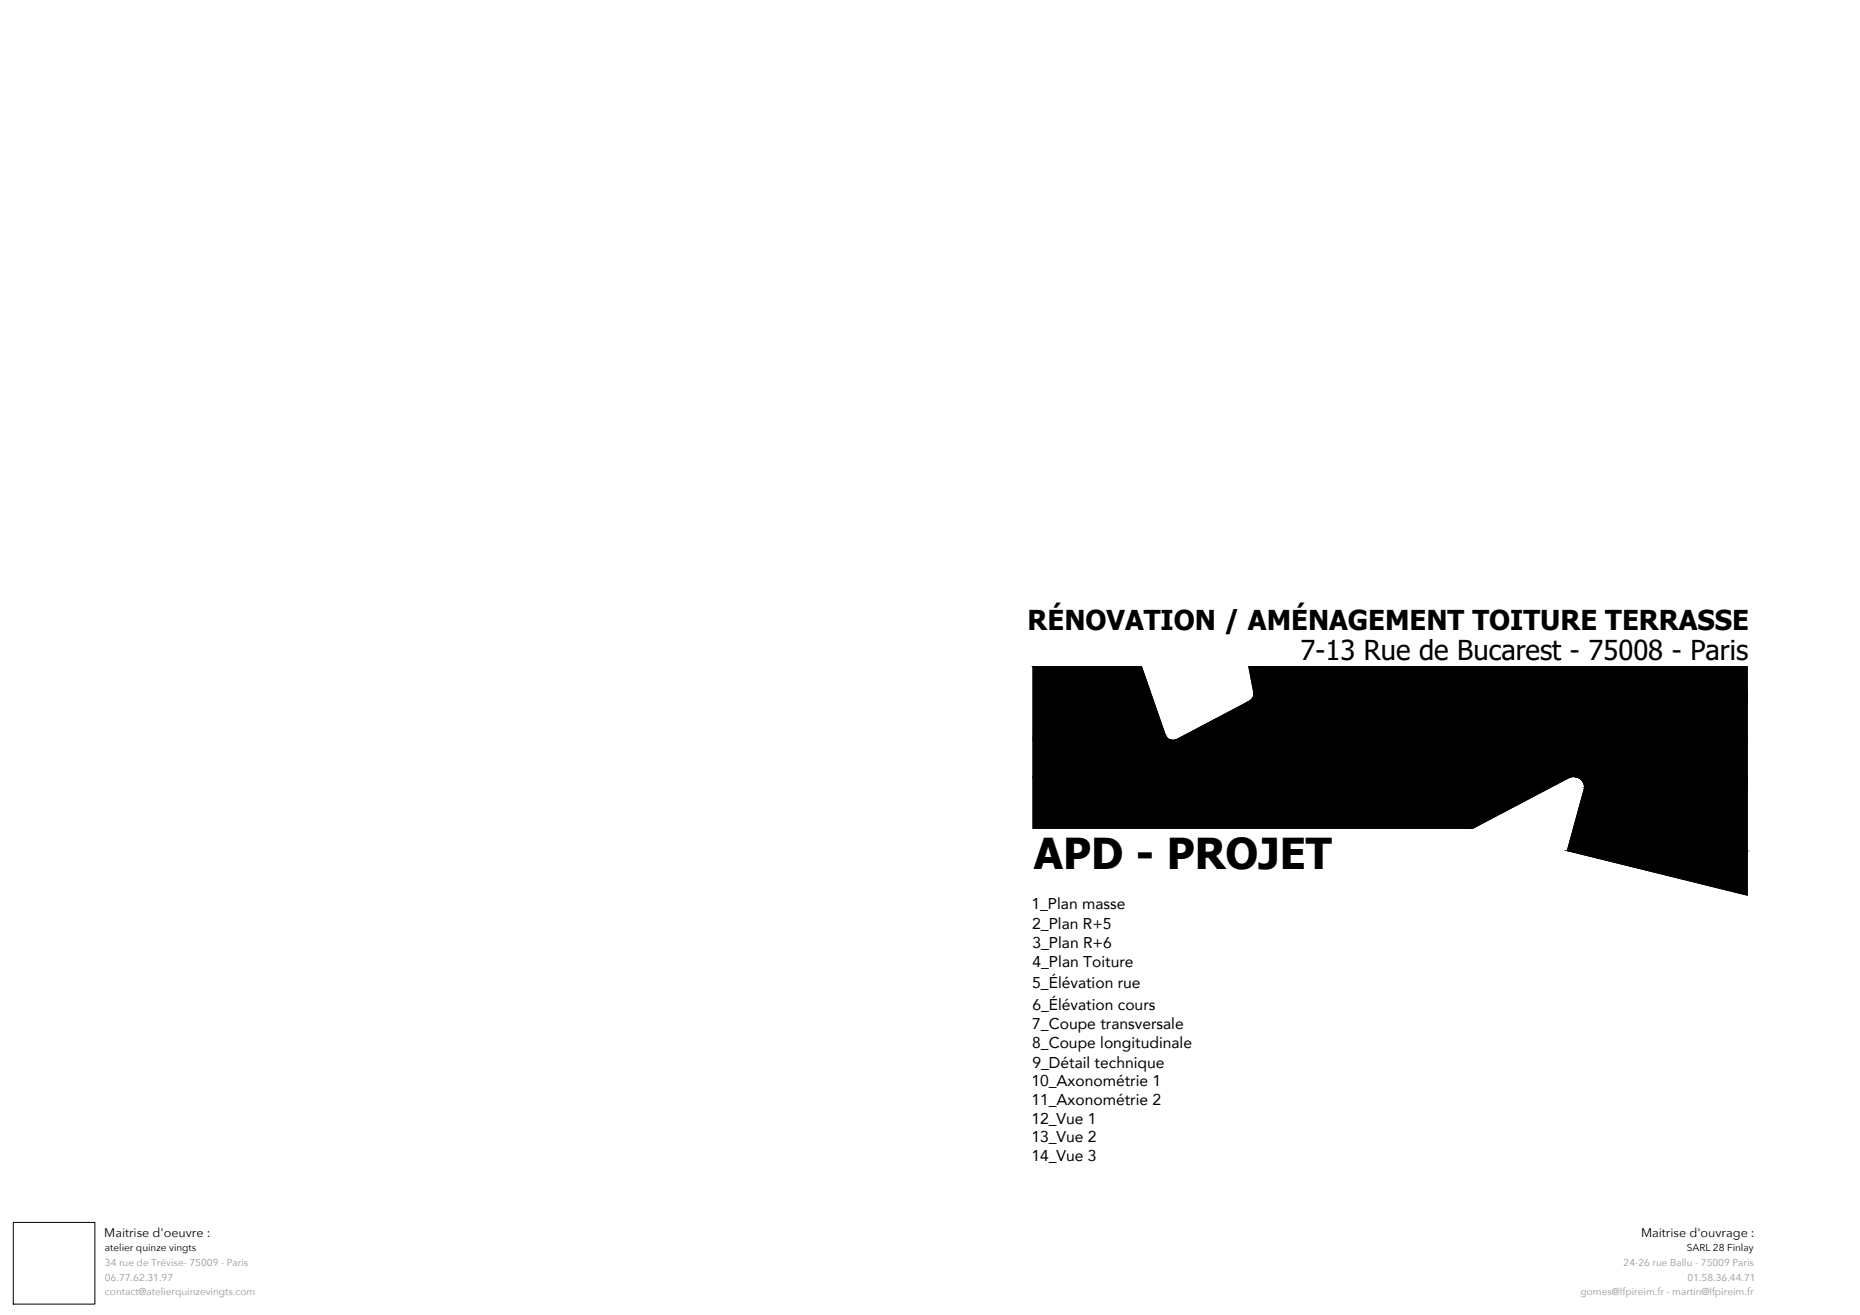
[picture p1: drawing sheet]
<svg xmlns="http://www.w3.org/2000/svg" width="420mm" height="297mm" viewBox="0 0 420 297" stroke-linecap="round" stroke-linejoin="round" font-family="sans-serif">
<path d="M263.2 166a1.85 1.85 0 0 0 2.6 1l16-8.4a1.99 1.99 0 0 0 1.4-2.2l-1.1-5.8h112.6v51.6l-40.7-10 3.9-14.3M263.2 166l-5.3-15.4h-24.5v36.5h99.3l21.3-11.2M354 175.9a2.51 2.51 0 0 1 3.9 2M3 276.1h18.4v18.5h-18.4z" fill="none" stroke="#000" stroke-width=".23"/>
<g fill="#000" stroke="#000" stroke-width=".23">
<path d="M265.1 167.2h129.6zM357.9 177.9h36.8v14.3z"/>
<path d="M233.4 150.6l29.8 15.4-5.3-15.4zM233.4 150.6l29.8 15.4h-29.8z"/>
<path d="M282.1 150.6l112.6 5.8v-5.8zM282.1 150.6l112.6 5.8h-111.5z"/>
<path d="M283.2 156.4l111.5 .3v-.3zM283.2 156.4l111.5 .3h-111.5z"/>
<path d="M283.2 156.7l111.5 .4v-.4zM283.2 156.7l111.5 .4h-111.5z"/>
<path d="M283.2 157.1l111.5 .3v-.3zM283.2 157.1l111.5 .3h-111.6z"/>
<path d="M283.1 157.4l111.6 .3v-.3zM283.1 157.4l111.6 .3h-111.7z"/>
<path d="M283 157.7l111.7 .2v-.2zM283 157.7l111.7 .2h-111.9z"/>
<path d="M282.8 157.9l111.9 .3v-.3zM282.5 158.2l.3-.3 111.9 .3z"/>
<path d="M282.5 158.2l112.2 .2v-.2zM282.3 158.4l.2-.2 112.2 .2z"/>
<path d="M282.3 158.4l112.4 .2v-.2zM281.8 158.6l.5-.2 112.4 .2z"/>
<path d="M281.8 158.6l112.9 8.4v-8.4zM265.8 167l16-8.4 112.9 8.4z"/>
<path d="M233.4 166l30 .3-.2-.3zM233.4 166l30 .3h-30z"/>
<path d="M233.4 166.3l30.2 .3-.2-.3zM233.4 166.3l30.2 .3h-30.2z"/>
<path d="M233.4 166.6l30.4 .3-.2-.3zM233.4 166.6l30.4 .3h-30.4z"/>
<path d="M233.4 166.9l30.7 .1-.3-.1zM233.4 166.9l30.7 .1h-30.7z"/>
<path d="M233.4 167l31 .2-.3-.2zM233.4 167l31 .2h-31z"/>
<path d="M233.4 167.2h31.4zM233.4 167.2h31.4z"/>
<path d="M233.4 175.9l99.3 11.2 21.3-11.2zM233.4 175.9l99.3 11.2h-99.3z"/>
<path d="M233.4 175.6l120.6 .3 .4-.3zM233.4 175.6l120.6 .3h-120.6z"/>
<path d="M233.4 175.5l121 .1 .4-.1zM233.4 175.5l121 .1h-121z"/>
<path d="M233.4 175.4h121.9zM233.4 175.4l121.4 .1z"/>
<path d="M357.9 177.9l-3.9 14.3h40.7zM354 192.2h40.7v10z"/>
<path d="M265.8 167l128.9 .2v-.2zM265.5 167.2l.3-.2 128.9 .2z"/>
<path d="M265.5 167.2h129.2zM265.1 167.2h129.6zM264.8 167.2h129.9z"/>
<path d="M233.4 167.2l161.3 8.2v-8.2zM233.4 167.2l161.3 8.2h-161.3z"/>
<path d="M355.3 175.4h39.4zM355.3 175.4h39.4z"/>
<path d="M355.7 175.4l39 .1zM355.7 175.4l39 .1z"/>
<path d="M356.2 175.5l38.5 .2v-.2zM356.2 175.5l38.5 .2h-38.1z"/>
<path d="M356.6 175.7l38.1 .2v-.2zM356.6 175.7l38.1 .2h-37.7z"/>
<path d="M357 175.9l37.7 .4v-.4zM357 175.9l37.7 .4h-37.4z"/>
<path d="M357.3 176.3l37.4 .3v-.3zM357.3 176.3l37.4 .3h-37.1z"/>
<path d="M357.6 176.6l37.1 .4v-.4zM357.6 176.6l37.1 .4h-36.9z"/>
<path d="M357.8 177l36.9 .5v-.5zM357.8 177l36.9 .5h-36.8z"/>
<path d="M357.9 177.5l36.8 .4v-.4zM357.9 177.5l36.8 .4h-36.8z"/>
</g>
<text font-size="9.6" x="233.5" y="196.2">APD - PROJET</text>
<g font-size="6.2">
<text x="232.1" y="142.3">RÉNOVATION / AMÉNAGEMENT TOITURE TERRASSE</text>
<text x="293.8" y="149.1">7-13 Rue de Bucarest - 75008 - Paris</text>
</g>
<g font-size="3.5">
<text x="233" y="205.4">1_Plan masse</text>
<text x="233.2" y="209.8">2_Plan R+5</text>
<text x="233.2" y="214.1">3_Plan R+6</text>
<text x="233.2" y="218.4">4_Plan Toiture</text>
<text x="233.2" y="223.3">5_Élévation rue</text>
<text x="233.2" y="232.5">7_Coupe transversale</text>
<text x="233.2" y="228.1">6_Élévation cours</text>
<text x="233.2" y="236.8">8_Coupe longitudinale</text>
<text x="233" y="245.4">10_Axonométrie 1</text>
<text x="233.2" y="241.2">9_Détail technique</text>
<text x="233" y="249.6">11_Axonométrie 2</text>
<text x="233" y="253.8">12_Vue 1</text>
<text x="233" y="258">13_Vue 2</text>
<text x="233" y="262.2">14_Vue 3</text>
</g>
<g font-size="2.8">
<text x="23.6" y="279.3">Maitrise d'oeuvre :</text>
<text x="370.7" y="279.3">Maitrise d'ouvrage :</text>
</g>
<g font-size="2.3">
<text x="23.7" y="282.6">atelier quinze vingts</text>
<text x="381" y="282.6">SARL 28 Finlay</text>
</g>
<g font-size="2.3" fill="#989898">
<text x="23.7" y="285.9">34 rue de Trévise- 75009 - Paris</text>
<text x="366.7" y="285.9">24-26 rue Ballu - 75009 Paris</text>
<text x="23.7" y="289.3">06.77.62.31.97</text>
<text x="23.7" y="292.5">contact@atelierquinzevingts.com</text>
<text x="357" y="292.5">gomes@lfpireim.fr - martin@lfpireim.fr</text>
<text x="381.2" y="289.3">01.58.36.44.71</text>
</g>
</svg>
